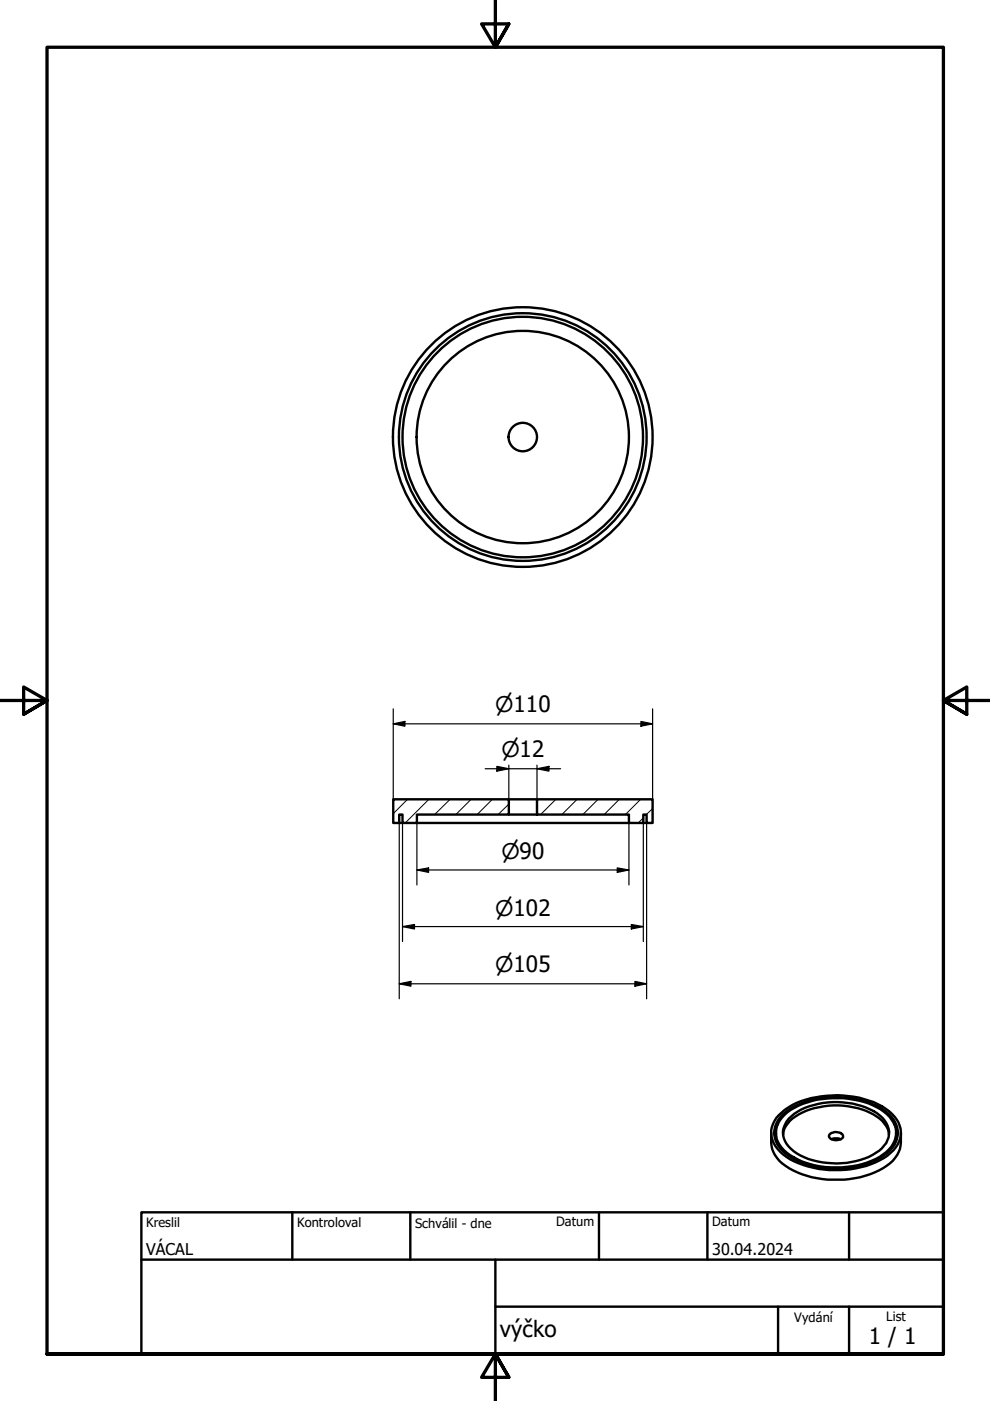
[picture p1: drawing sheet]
<svg xmlns="http://www.w3.org/2000/svg" width="210mm" height="297mm" viewBox="0 0 210 297" stroke-linecap="round" stroke-linejoin="round" font-family="sans-serif">
<g fill="none" stroke="#000" stroke-width=".21">
<path d="M86.4 169.5l-3 3M90.9 169.5l-5 5M95.4 169.5l-3.3 3.2M99.9 169.5l-3.3 3.2M104.4 169.5l-3.2 3.2M107.9 170.5l-2.3 2.2M117.9 169.5l-3.3 3.2M122.4 169.5l-3.3 3.2M126.8 169.5l-3.2 3.2M131.3 169.5l-3.2 3.2M135.8 169.5l-3.2 3.2M136.4 173.4l-1.1 1.1"/>
<path d="M138.4 171.4l-1.4 1.3"/>
</g>
<g fill="none" stroke="#000" stroke-width=".51">
<path d="M83.4 169.5h24.5v3.2h-19.5v1.8h-3.1v-1.8h-.7v1.8h-1.2zM84.6 174.5h.7M88.4 174.5h44.9M107.9 169.5h6M107.9 172.7h6M113.9 169.5h24.5v5h-1.3v-1.8h-.7v1.8h-3.1v-1.8h-19.4zM136.4 174.5h.7M165 238.2l-.6 1.2-.3 1.1M165.1 236.5a14.5 14.5 0 0 1 9-4 21.1 21.1 0 0 1 12.9 2.1 7.3 7.3 0 0 1 4 5.4 6.2 6.2 0 0 1-2.8 5 21.1 21.1 0 0 1-19.8 1.2 7.5 7.5 0 0 1-4.9-5.9 5.4 5.4 0 0 1 1.6-3.8zM165.9 236.4a16.7 16.7 0 0 1 12.5-3.8 15.2 15.2 0 0 1 10.8 4.4 5.1 5.1 0 0 1-1.2 7.5 17.5 17.5 0 0 1-11.9 3.2 15.2 15.2 0 0 1-10.7-4.3 5 5 0 0 1 .5-7zM166.3 236.4a15.5 15.5 0 0 1 10.2-3.6 16.6 16.6 0 0 1 11.5 3.4 4.9 4.9 0 0 1 1.7 5.7 8.8 8.8 0 0 1-5.9 4.6 20.5 20.5 0 0 1-14.7-.7 7.3 7.3 0 0 1-4.6-5.1v-.6a5.1 5.1 0 0 1 1.8-3.7zM167.3 237.2a14.4 14.4 0 0 1 11.4-3.5 13.5 13.5 0 0 1 8.4 3.3 4.2 4.2 0 0 1-.1 6.4 15.3 15.3 0 0 1-11.7 3.2 12 12 0 0 1-8.5-4.1 4.1 4.1 0 0 1 .5-5.3z"/>
<path d="M189.5 238.2l.6 1.2 .3 1.1M163.5 240.1a6.9 6.9 0 0 0 3.8 7.6 21.6 21.6 0 0 0 19.9 0 6.9 6.9 0 0 0 3.8-7.6M164.5 240.1a4.1 4.1 0 0 0 .5 2.7M166.1 240.5a6.1 6.1 0 0 1 4-4.6 16.9 16.9 0 0 1 16.4 1.3l.6 .5a4.7 4.7 0 0 1 1.4 2.8M176 240.4a1.92 1.92 0 0 1 2.8 .4 1.15 1.15 0 0 1-1.4 .9l-1.1-.2a.63 .63 0 0 1-.5-.4 .63 .63 0 0 1 .2-.7zM176.3 241.5l.6-.2 1.3 .2M190 240.1a4.1 4.1 0 0 1-.5 2.7"/>
<circle cx="110.8" cy="92.7" r="25.5"/>
<circle cx="110.8" cy="92.7" r="3"/>
<circle cx="110.8" cy="92.7" r="22.5"/>
<circle cx="110.8" cy="92.7" r="26.3"/>
<circle cx="110.8" cy="92.7" r="27.5"/>
</g>
<path d="M105 0v10l-2.9-4.9h5.8l-2.9 4.9 2.9-4.9M0 148.5h10l-5-2.8v5.7l5-2.9-5 2.9M210 148.5h-10l5-2.8v5.7l-5-2.9 5 2.9M10 287.1v-277.1h190v277.1h-190h190M107.9 292l-2.9-4.9 2.9 4.9h-5.8l2.9-4.9v9.9" fill="none" stroke="#000" stroke-width=".7"/>
<!-- layer: Nadpis (ISO) -->
<path d="M30 257h170v30.1h-170zM62 257v10.1M87 257v10.1M127 257v10.1M150 257v10.1M180 257v10.1M30 267.1h170M105 277h95M105 267.1v20M165 277v10.1M180 277v10.1" fill="none" stroke="#000" stroke-width=".51"/>
<g fill="none" stroke="#000" stroke-width=".25">
<path d="M83.4 153.5l2.5-.5v1zM83.4 153.5h55M83.4 150.3v19.2M135.9 153l2.5 .5-2.5 .5zM138.4 150.3v19.2M84.6 174.5v37.3M85.3 174.5v25.1M88.4 174.5v13.1M102.9 163h16M105.3 162.5l2.6 .5-2.6 .5zM107.9 162.2v7.3M113.9 163l2.5-.5v1z"/>
<path d="M113.9 162.2v7.3M133.3 174.5v13.1M136.4 174.5v25.1M137.1 174.5v37.3M85.3 196.5l2.6-.5v1zM85.3 196.5h51.1M88.4 184.5l2.5-.5v1zM88.4 184.5h44.9M130.9 184l2.4 .5-2.4 .5zM133.9 196l2.5 .5-2.5 .5zM84.6 208.6l2.5-.5v1zM84.6 208.6h52.5"/>
<path d="M134.6 208.1l2.5 .5-2.5 .5z"/>
</g>
<path d="M83.4 153.5l2.5-.5v1zM135.9 153l2.5 .5-2.5 .5zM105.3 162.5l2.6 .5-2.6 .5zM113.9 163l2.5-.5v1zM85.3 196.5l2.6-.5v1zM88.4 184.5l2.5-.5v1zM130.9 184l2.4 .5-2.4 .5zM133.9 196l2.5 .5-2.5 .5zM84.6 208.6l2.5-.5v1zM134.6 208.1l2.5 .5-2.5 .5z" fill="#000"/>
<g font-size="4.8">
<text x="106" y="283.5">výčko</text>
<text x="184.2" y="285">1 / 1</text>
</g>
<g font-size="4.6">
<text x="105" y="151.1">⌀110</text>
<text x="106.3" y="160.6">⌀12</text>
<text x="106.3" y="182.1">⌀90</text>
<text x="105" y="194.1">⌀102</text>
<text x="105" y="206.2">⌀105</text>
</g>
<g font-size="3.4">
<text x="31" y="266">VÁCAL</text>
<text x="151" y="266">30.04.2024</text>
</g>
<g font-size="2.7">
<text x="31" y="260.1">Kreslil</text>
<text x="63" y="260.1">Kontroloval</text>
<text x="88" y="260.3">Schválil - dne</text>
<text x="117.9" y="260">Datum</text>
<text x="151" y="260">Datum</text>
<text x="168.4" y="280.3">Vydání</text>
<text x="187.9" y="280">List</text>
</g>
</svg>
